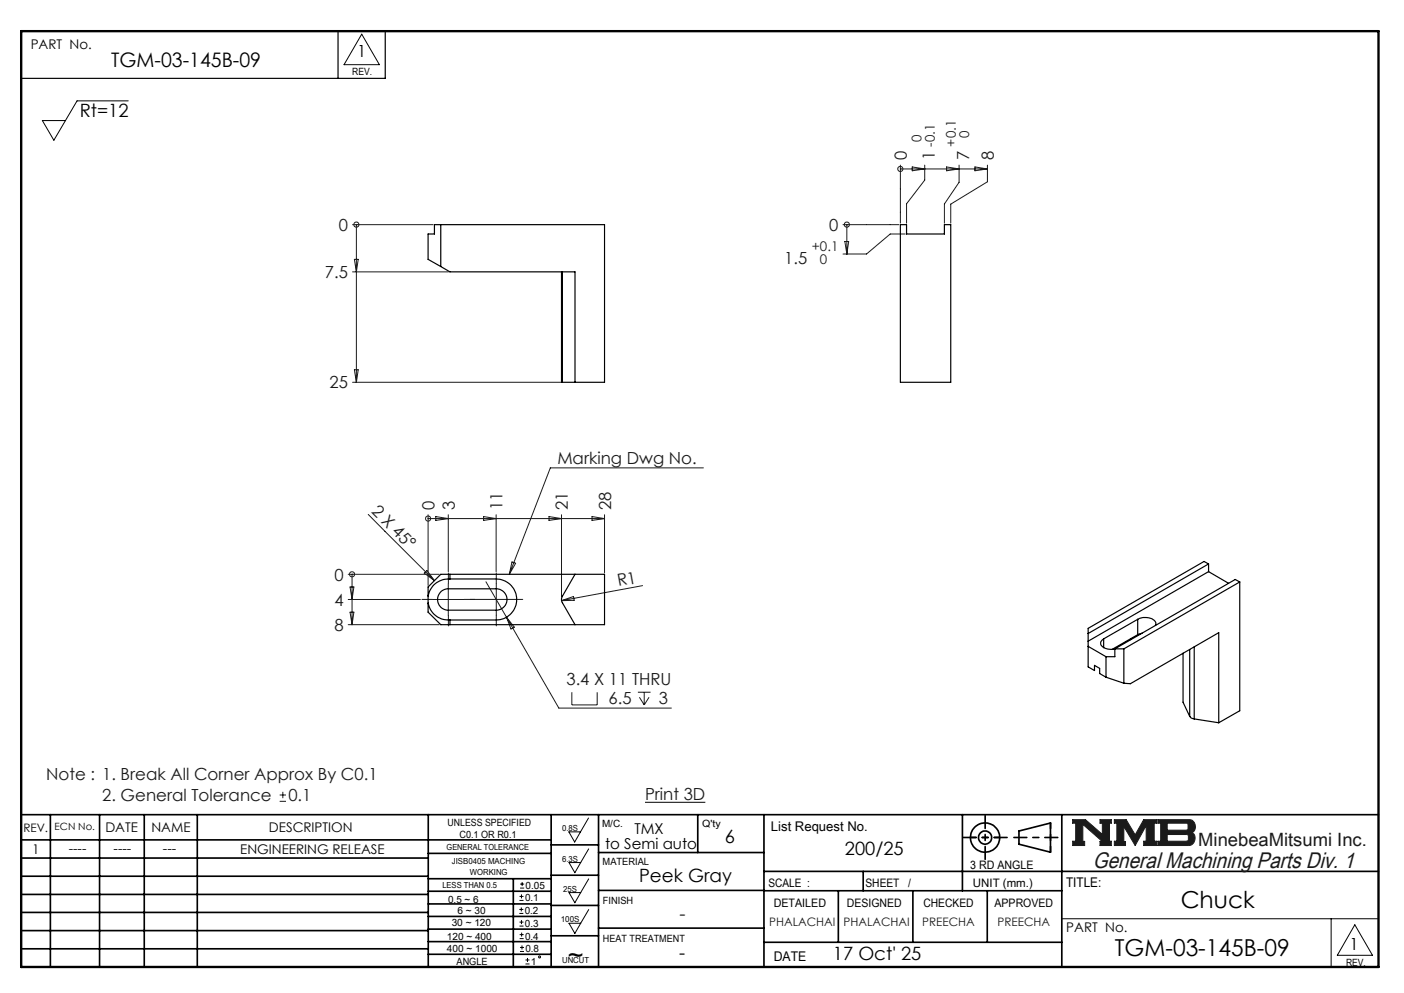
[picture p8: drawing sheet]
<svg xmlns="http://www.w3.org/2000/svg" width="297mm" height="210mm" viewBox="0 0 297 210" stroke-linecap="round" stroke-linejoin="round" font-family="sans-serif">
<g fill="none" stroke="#000" stroke-width=".35">
<path d="M4.5 172.3h287.1M4.5 177.6h112.1M10.7 172.3v32.2M21.1 172.3v32.2M30.5 172.3v32.2M41.7 172.3v32.2M90.6 172.3v32.2M116.6 172.3v32.2M116.6 178.7h10M126.6 172.3v32.2M147.6 172.3v8M161.6 172.3v32.2"/>
<path d="M203.6 172.3v16.1M215.5 175.7l6.7-1.6v6.1l-6.7-1.7zM224.6 172.3v32.2M4.5 185.3h86.1M4.5 181.5h86.1M4.5 189.2h86.1M4.5 193h86.1M4.5 196.8h86.1M90.6 199.1h26M90.6 193.8h26M90.6 188.5h26M90.6 191.2h26"/>
<path d="M90.6 180.5h26M90.6 185.8h26M90.6 196.5h26M108.6 185.8v18.5M116.6 185.1h10M116.6 191.5h10M116.6 197.9h10M126.6 196.3h35M126.6 188.3h35M126.6 180.3h35M161.6 184.3h130M161.6 199.3h63"/>
<path d="M161.6 188.4h63M177.3 188.4v10.9M182.6 184.3v4.1M193.1 188.4v10.9M208.8 188.4v10.9M4.5 200.7h86.1M90.6 201.8h26"/>
<circle cx="208.4" cy="177.1" r="3.1"/>
<circle cx="208.4" cy="177.1" r="1.4"/>
</g>
<path d="M226.9 173.3h2.7l3.6 3.2v-2.4h-.5v-.8h2.4v.8h-.4v3.8h.4v.9h-2.4v-.9h.5l-4.1-3.6v3.6h.3v.9h-2.5v-.9h.6v-3.8h-.6zM235.7 173.3h2.5l1.9 3.3 1.8-3.3h2.8v.8h-.5v3.8h.5v.9h-2.8v-.9h.6v-3.3l-2.4 4.2-2.4-4v3.2h.4v.8h-2.4v-.9h.6v-3.8h-.6zM244.9 173.3h6.6a1.48 1.48 0 0 1 1.3 1.2 1.48 1.48 0 0 1-.7 1.6 1.48 1.48 0 0 1 .7 1.6 1.48 1.48 0 0 1-1.4 1.1h-6.5v-.9h.6v-3.8h-.6zM246.9 174.1h4.1l.3 .2v1l-.3 .3h-4.1zM246.9 176.5h4.2l.3 .3v.8l-.4 .3h-4.1z" fill="none" stroke="#191924" stroke-width=".21"/>
<path d="M76.5 7.2l3.8 6.5h-7.5zM120.3 175.9h2.5l-1.2 2.2zM124.5 173l-1.7 2.9M124.5 179.5l-1.7 2.9M120.4 182.4h2.4l-1.2 2.2zM120.4 188.8h2.4l-1.2 2.1zM120.4 195.3h2.4l-1.2 2.1zM124.5 185.9l-1.7 2.9M124.5 192.4l-1.7 2.9M224.6 194.3h67M281.6 194.3v10.2M286.6 195.6l3.7 6.4h-7.4z" fill="none" stroke="#000" stroke-width=".21"/>
<path d="M4.5 6.6h287.1" fill="none" stroke="#000" stroke-width=".21" stroke-dasharray="6.3 1.3 1.3 1.3" stroke-dashoffset="1.9"/>
<path d="M71.5 6.6v10M81.5 6.6v10h-77" fill="none" stroke="#000" stroke-width=".25"/>
<path d="M205.3 177.1h6.2M222.2 174v6.2" fill="none" stroke="#000" stroke-width=".35" stroke-dasharray="15.2 1.3 1.3 1.3" stroke-dashoffset="14.1"/>
<path d="M203.8 177.1h9.2M208.4 172.5v9.2M214.5 177.1h9.3" fill="none" stroke="#000" stroke-width=".35" stroke-dasharray="15.2 1.3 1.3 1.3" stroke-dashoffset="12.5"/>
<path d="M4.5 6.6h287.1v197.9h-287.1z" fill="none" stroke="#000" stroke-width=".5"/>
<path d="M226.9 173.3v.8h.6v3.8h-.6v.9h2.5v-.9h-.3v-3.6l4.1 3.6h-.5v.9h2.4v-.9h-.4v-3.8h.4v-.8h-2.4v.8h.5v2.4l-3.6-3.2zM235.7 173.3v.8h.6v3.8h-.6v.9h2.4v-.8h-.4v-3.2l2.4 4 2.4-4.2v3.3h-.6v.9h2.8v-.9h-.5v-3.8h.5v-.8h-2.8l-1.8 3.3-1.9-3.3zM246.9 176.5h4.2l.3 .2v1l-.3 .2h-4.2zM244.9 173.3v.8h.6v3.8h-.6v.9h6.9l.7-.5 .3-.9-.1-.7-.6-.6a1.48 1.48 0 0 0 .7-1.6 1.48 1.48 0 0 0-1.3-1.2zM246.9 174.1h4.1l.3 .2v1.1l-.2 .2h-4.2z" fill-rule="evenodd" fill="#191924"/>
<g fill="none" stroke="#191924" stroke-width=".21">
<path d="M190.5 35.7h.1M190.5 34.9v12.3M190.5 35.7h18.4M193 35.3l2.6 .4-2.6 .4zM195.6 34.9v3.2l-3.8 5v4.1M200.2 35.3l2.7 .4-2.7 .4zM202.9 34.9v3.7l-3.1 4.5v4.1M206.2 35.3l2.7 .4-2.7 .4zM208.9 34.9v3.5l-7.8 4.8v4M74.6 47.5h17M74.6 57.5h20.3M75 54.8h.8l-.4 2.7z"/>
<path d="M75.4 47.5v33.3M75.4 47.5h.1M178.3 47.5h11.8M178.7 51.1h.8l-.4 2.6zM179.1 47.5v6.2M179.1 47.5h.1M191.5 49.5h-3.2l-5 4.2h-5M75 78.2h.8l-.4 2.6zM74.6 80.8h44M148.8 98.9h-32.4l-8.7 22.6M77.9 108.8l14 14M90.6 109.7h.1"/>
<path d="M90.6 108.9v14.9M90.6 109.7h37.3M92.2 109.2l2.6 .5-2.6 .4zM94.8 108.9v12M102.3 109.2l2.7 .5-2.7 .4zM105 108.9v12M108.3 118.8l.8 .3-1.4 2.4zM116.1 109.2l2.7 .5-2.7 .4zM118.8 108.9v17.3M125.2 109.2l2.7 .5-2.7 .4zM127.9 108.9v12.2M73.7 126.8h15.2"/>
<path d="M73.7 121.5h19.2M73.7 132.1h19.2M74 129.5h.9l-.4 2.6zM74 124.1h.9l-.4 2.7zM74.5 121.5v10.6M74.5 121.5h.1M89.7 121.2l.6-.6 1.6 2.2zM91.5 126.8h6.7M94.8 123.5v6.6M102.8 123l4.3 7.5M107.1 130.5l11.1 19.2h23.8M107.1 130.5l1.7 2.1-.7 .4z"/>
<path d="M118.8 127l2.5-.9 .2 .9zM135.9 123.9l-17.1 3.1M121 146.4v2.7h5.3v-2.7M134.9 146.4h2.7M135.3 147.5l1 1.6M136.3 146.4v2.7M137.3 147.5l-1 1.6M59.2 169.5h1.3M59.2 168.1h1.3M59.8 167.5v1.3"/>
<circle cx="190.5" cy="35.7" r=".54"/>
<circle cx="75.4" cy="47.5" r=".54"/>
<circle cx="179.1" cy="47.5" r=".54"/>
<circle cx="90.6" cy="109.7" r=".55"/>
<circle cx="74.5" cy="121.5" r=".54"/>
</g>
<g fill="none" stroke="#000" stroke-width=".21">
<path d="M27.1 21.3h-10.8l-4.9 8.4-2.4-4.2h4.9M136.4 169.7h12.8M109.9 193.2h.8M109.9 192.3h.8M109.9 195.9h.8M109.9 195h.8M109.9 190.4h.8M109.9 189.6h.8M109.9 198.5h.9M109.9 197.7h.9M110 187.8h.9M110 187h.9"/>
<path d="M110.3 191.9v.8M110.3 189.2v.8M110.3 194.6v.8M110.3 197.2v.9M110.4 199.9v.9M110.5 186.5v.9M110 201.2h.8M110 200.4h.8M111.2 203.9h.8M111.2 203h.8M111.6 202.6v.8"/>
<circle cx="114.1" cy="202.4" r=".21"/>
</g>
<g fill="none" stroke="#191924" stroke-width=".21" stroke-dasharray="15.2 1.3 1.3 1.3">
<path d="M91.5 126.8h-2.2M94.9 123.4v-2.2M94.9 130.1v2.3M98.2 126.8h2.3M101.7 126.8h-2.3M105 126.8v-3.4M105 126.8h-3.3M105 126.8v3.3M105 126.8h3.3M105 123.4v-2.2M105 130.1v2.3M108.3 126.8h2.3"/>
<path d="M118.8 126.8v-.3"/>
</g>
<g fill="none" stroke="#000" stroke-width=".25">
<path d="M93.2 56.4l-2.6-1.6v-5.3h1.3v-2h36v33.3h-8.9M93.2 56.4l2 1.1h26.4v23.3M93.2 47.5v8.9M118.8 57.5v23.3h.2M119 57.5v23.3M190.5 47.5h1.3v2h8v-2h1.3v33.3h-10.6zM255.7 119.3l-1-.6-24.5 14.2v8.1l1.3 .8v-1.1l1.1 .6v1.1l1.4 .8M255.7 119.3l-25.5 14.7M255.7 119.3v1.6M90.6 126a4.3 4.3 0 0 1 4.2-3.6h10.2a4.3 4.3 0 0 1 4.3 4.4 4.3 4.3 0 0 1-4.3 4.3h-10.2a4.4 4.4 0 0 1-4.2-3.5M93.2 121.5h34.7v10.6h-34.7l-2.6-2.6v-5.4zM93.3 125.1l1.2-.6h10.5a2.26 2.26 0 0 1 2.2 2.3 2.26 2.26 0 0 1-2.2 2.2h-10.2a2.27 2.27 0 0 1-2.1-1.4 2.27 2.27 0 0 1 .6-2.5z"/>
<path d="M95.2 121.5v.9M95.2 131.1v1M121.6 121.5l-2.6 4.6a1.36 1.36 0 0 0 0 1.4l2.6 4.6M230.2 136.7l3.8 2.2M233.5 135.1a1.05 1.05 0 0 0-.7 1.2 1.05 1.05 0 0 0 1 .8l1.1 .2h.9M233.5 135.1v1.9M234 138.9v4.3M235.8 137.2v1.7h-1.8M235.8 137.2h1.9M237.7 137.2v7.3M239.2 135.1v.2M240.7 131a3 3 0 0 1 3.8 .6l-.1 .7"/>
<path d="M240.7 131l-7.2 4.1M240.7 131v3.2M240.7 134.2l-5.4 3.1M241.6 133.9l-.9 .3M250.3 138.1v10.4l1.4 3M251.7 137.4v14.1M252.6 136.8v15.2M255.7 120.9l-25.5 14.7M255.7 120.9l4.2 2.5M262.3 123.1l-1-.6-25.5 14.7M262.3 123.1l-24.6 14.1M262.3 123.1v27.2l-4.5 2.6"/>
<path d="M234 143.2l3.7 1.3M237.7 144.5l1.4 .1 18.7-10.8v19.1M251.7 151.5l.3 .4 .6 .1M252.6 152l5.2 .9"/>
</g>
<g font-size="4.9">
<text x="249.8" y="192">Chuck</text>
<text x="120.1" y="203.7">~</text>
<text x="235.8" y="202.1">TGM-03-145B-09</text>
</g>
<text font-size="4.7" fill="#191924" x="231.2" y="183.6">General Machining Parts Div. 1</text>
<text font-size="4.2" x="23.5" y="14.3">TGM-03-145B-09</text>
<g font-size="3.9">
<text x="16.9" y="24.6">Rt=12</text>
<text x="153.3" y="178.4">6</text>
<text x="178.7" y="180.8">200/25</text>
<text x="135.2" y="186.6">Peek Gray</text>
<text x="143.7" y="202.9">-</text>
<text x="176.2" y="203.1">17 Oct' 25</text>
</g>
<g font-size="3.9" fill="#191924">
<text x="253.5" y="178.9">MinebeaMitsumi Inc.</text>
<text x="143.7" y="194.7">-</text>
</g>
<g font-size="3.5">
<text x="75.6" y="12.1">1</text>
<text x="285.5" y="200.9">1</text>
</g>
<g font-size="3.5" fill="#191924">
<text x="191.8" y="33.9" transform="rotate(-90 191.8 33.9)">0</text>
<text x="197.8" y="33.9" transform="rotate(-90 197.8 33.9)">1</text>
<text x="205" y="33.9" transform="rotate(-90 205 33.9)">7</text>
<text x="210.2" y="33.9" transform="rotate(-90 210.2 33.9)">8</text>
<text x="71.7" y="48.8">0</text>
<text x="175.4" y="48.8">0</text>
<text x="68.7" y="58.8">7.5</text>
<text x="165.9" y="55.8">1.5</text>
<text x="69.7" y="82.2">25</text>
<text x="117.9" y="98.1">Marking Dwg No.</text>
<text x="91.9" y="107.9" transform="rotate(-90 91.9 107.9)">0</text>
<text x="96.2" y="107.9" transform="rotate(-90 96.2 107.9)">3</text>
<text x="106.3" y="107.9" transform="rotate(-90 106.3 107.9)">11</text>
<text x="120.1" y="107.9" transform="rotate(-90 120.1 107.9)">21</text>
<text x="129.3" y="107.9" transform="rotate(-90 129.3 107.9)">28</text>
<text x="78.4" y="108.2" transform="rotate(45 78.4 108.2)">2 X 45°</text>
<text x="70.7" y="122.8">0</text>
<text x="130.8" y="124" transform="rotate(-11 130.8 124)">R1</text>
<text x="70.7" y="128.1">4</text>
<text x="70.7" y="133.4">8</text>
<text x="119.8" y="144.8">3.4 X 11 THRU</text>
<text x="128.7" y="149">6.5</text>
<text x="139.3" y="149">3</text>
<text x="9.8" y="164.9">Note : 1. Break All Corner Approx By C0.1</text>
<text x="21.6" y="169.4">2. General Tolerance</text>
<text x="61" y="169.4">0.1</text>
<text x="136.4" y="169.3">Print 3D</text>
</g>
<g font-size="3.2">
<text x="128" y="179.5">to Semi auto</text>
<text x="134.2" y="176.3">TMX</text>
</g>
<g font-size="2.8">
<text x="6.5" y="10.4">PART No.</text>
<text x="22.3" y="175.9">DATE</text>
<text x="32" y="175.9">NAME</text>
<text x="56.9" y="175.9">DESCRIPTION</text>
<text x="163.1" y="175.7">List Request No.</text>
<text x="6.8" y="180.6">1</text>
<text x="14.5" y="180.3">----</text>
<text x="24" y="180.3">----</text>
<text x="34.5" y="180.3">---</text>
<text x="50.8" y="180.7">ENGINEERING RELEASE</text>
<text x="225.5" y="187.6">TITLE:</text>
<text x="225.6" y="197.2">PART No.</text>
<text x="163.7" y="203.2">DATE</text>
</g>
<g font-size="2.8" fill="#191924">
<text x="205" y="29.3" transform="rotate(-90 205 29.3)">0</text>
<text x="195" y="30.1" transform="rotate(-90 195 30.1)">0</text>
<text x="197.8" y="31" transform="rotate(-90 197.8 31)">-0.1</text>
<text x="202.2" y="31" transform="rotate(-90 202.2 31)">+0.1</text>
<text x="171.7" y="53">+0.1</text>
<text x="173.5" y="55.8">0</text>
</g>
<g font-size="2.5">
<text x="4.9" y="175.9">REV.</text>
<text x="205.2" y="183.8">3 RD ANGLE</text>
<text x="162.5" y="187.5">SCALE :</text>
<text x="163.7" y="191.7">DETAILED</text>
<text x="179.2" y="191.9">DESIGNED</text>
<text x="183.1" y="187.5">SHEET</text>
<text x="192.1" y="187.5">/</text>
<text x="195.3" y="191.9">CHECKED</text>
<text x="205.8" y="187.5">UNIT (mm.)</text>
<text x="210.4" y="191.9">APPROVED</text>
</g>
<g font-size="2.5" fill="#191924">
<text x="162.7" y="195.9">PHALACHAI PHALACHAI</text>
<text x="195.1" y="195.9">PREECHA</text>
<text x="211" y="195.9">PREECHA</text>
</g>
<g font-size="2.1">
<text x="74.5" y="16">REV.</text>
<text x="11.6" y="175.6">ECN No.</text>
<text x="94.7" y="174.7">UNLESS SPECIFIED</text>
<text x="97.2" y="177.3">C0.1 OR R0.1</text>
<text x="127.3" y="174.9">M/C.</text>
<text x="148.6" y="175">Q'ty</text>
<text x="127.5" y="183">MATERIAL</text>
<text x="94.8" y="191">0.5 ~ 6</text>
<text x="111.1" y="190.6">0.1</text>
<text x="111.2" y="188">0.05</text>
<text x="127.6" y="191.1">FINISH</text>
<text x="95.6" y="195.9">30 ~ 120</text>
<text x="96.8" y="193.3">6 ~ 30</text>
<text x="111" y="193.4">0.2</text>
<text x="111.1" y="196.1">0.3</text>
<text x="94.5" y="198.8">120 ~ 400</text>
<text x="94.5" y="201.3">400 ~ 1000</text>
<text x="111.1" y="198.7">0.4</text>
<text x="111.2" y="201.4">0.8</text>
<text x="127.6" y="199.2">HEAT TREATMENT</text>
<text x="96.6" y="204.1">ANGLE</text>
<text x="112.3" y="204.1">1</text>
<text x="284.7" y="204.3">REV.</text>
</g>
<g font-size="1.8">
<text x="94.5" y="179.8">GENERAL TOLERANCE</text>
<text x="118.9" y="175.7">0.8S</text>
<text x="95.6" y="182.8">JISB0405 MACHING</text>
<text x="99.4" y="185.1">WORKING</text>
<text x="118.9" y="182.2">6.3S</text>
<text x="93.6" y="187.8">LESS THAN 0.5</text>
<text x="119.1" y="188.6">25S</text>
<text x="118.6" y="195.1">100S</text>
<text x="118.9" y="203.6">UNCUT</text>
</g>
</svg>
